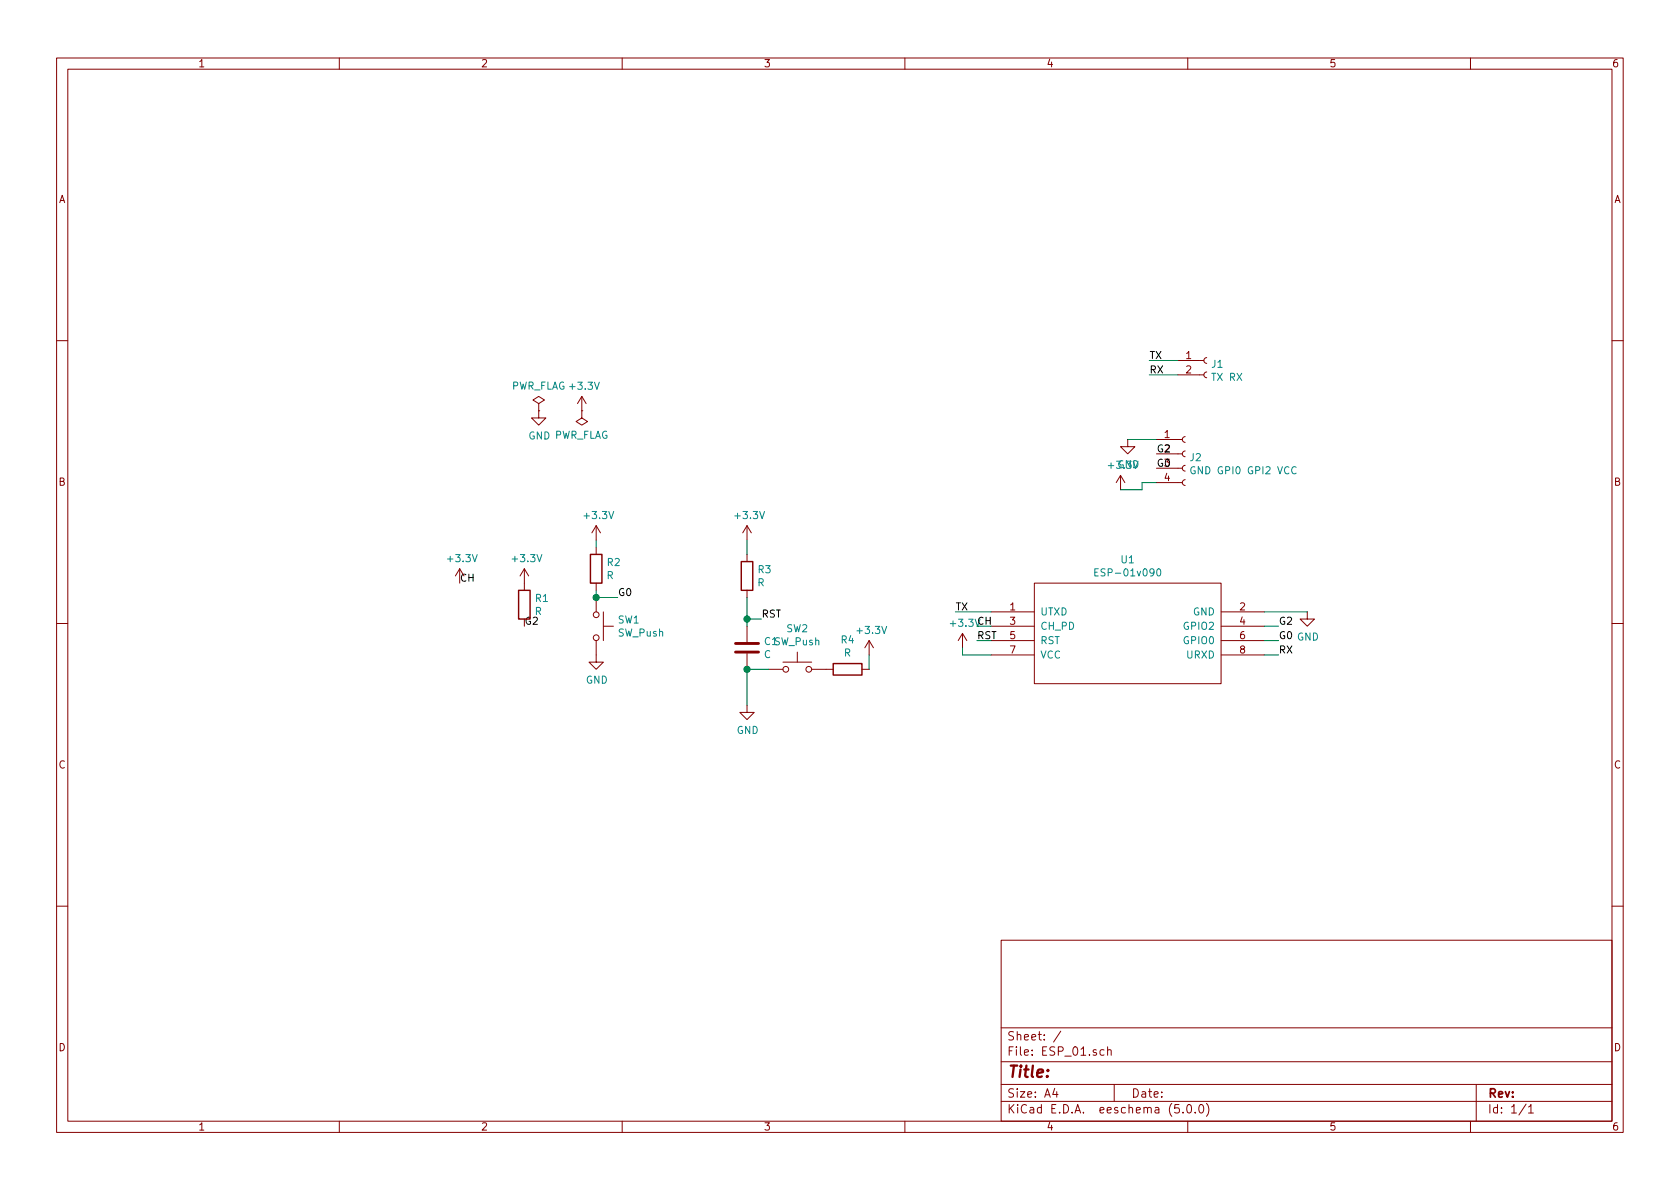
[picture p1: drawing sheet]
<svg xmlns="http://www.w3.org/2000/svg" width="297mm" height="210mm" viewBox="0 0 297 210" stroke-linecap="round" stroke-linejoin="round" font-family="sans-serif">
<g fill="none" stroke="#840000" stroke-width=".18">
<path d="M10 10.3h277v189.9h-277zM12 12.2h273v186.1h-273zM60 10.3v1.9M110 10.3v1.9M160 10.3v1.9M210 10.3v1.9M260 10.3v1.9M10 60.2h2M95.2 72.6v1.3h1.3l-1.3 1.3-1.2-1.3h1.2M95.2 71.4l1.1-.7-1.1-.6-1 .6 1 .7v1.2M95.2 72.6h.1M102.9 72.6v1.3l1 .6-1 .7-1-.7 1-.6"/>
<path d="M102.9 72.6h.1M102.9 70.1l-.8 1.3M102.9 70.1v2.5M102.9 70.1l.7 1.3M199.4 77.7v1.3h1.3l-1.3 1.3-1.3-1.3h1.3M204.5 77.7h4.5M208.3 66.3h4.6M208.3 63.7h4.6M209.5 79.8l-.3 .1-.2 .3 .1 .4 .4 .2M209.5 77.2l-.3 .1-.2 .3 .1 .4 .4 .2M213.4 65.8l-.3 .1-.2 .3 .1 .4 .4 .2M213.4 63.2l-.3 .1-.2 .4 .1 .4 .4 .2"/>
<path d="M285 60.2h2M105.4 93l-.8 1.2M105.4 93v2.5M105.4 96.8v1.2M105.4 93l.8 1.2M132.1 93v2.5M132.1 98v1.3M132.1 93l-.8 1.2M132.1 93l.7 1.2M198.1 84.1l-.7 1.2M198.1 84.1v2.5M198.1 84.1l.8 1.2"/>
<path d="M204.5 85.3h4.5M204.5 82.8h4.5M204.5 80.3h4.5M209.5 84.8l-.3 .1-.2 .4 .1 .3 .4 .2M209.5 82.3l-.3 .1-.2 .3 .1 .4 .4 .2M10 110.3h2M81.3 100.6l-.8 1.2M81.3 100.6v2.5M81.3 100.6l.7 1.2M92.7 100.6v3.8M92.7 100.6l-.8 1.2M92.7 100.6l.8 1.2"/>
<path d="M105.4 113.3v3.8h1.3l-1.3 1.3-1.3-1.3h1.3M105.4 103.1v1.3M105.4 105.7v2.5M106.7 110.7h1.8M106.7 108.2v5.1M132.1 104.4v1.3M132.1 110.7v2.8M132.1 115.6v2.8M135.9 118.4h2.5M138.4 117.1h5.1M141 115.3v1.8M143.5 118.4h3.8"/>
<path d="M152.4 118.4h1.3M153.7 113.3l-.8 1.2M153.7 113.3v2.5M153.7 113.3l.7 1.2M170.2 112l-.8 1.3M170.2 112v2.5M170.2 112l.7 1.3M175.3 108.2h7.6M175.3 110.7h7.6M175.3 113.3h7.6M175.3 115.8h7.6M182.9 103.1h33v17.8h-33z"/>
<path d="M215.9 108.2h7.6M215.9 110.7h7.6M215.9 113.3h7.6M215.9 115.8h7.6M231.1 108.2v1.3h1.3l-1.3 1.2-1.2-1.2h1.2M285 110.3h2M132.1 124.7v1.3h1.2l-1.2 1.2-1.3-1.2h1.3M10 160.2h2M177 166.3h108v32h-108zM285 160.2h2M60 198.3v1.9M110 198.3v1.9"/>
<path d="M160 198.3v1.9M177 194.8h108M177 191.8h108M177 187.8h108M177 181.8h108M186.5 192.5l-.4 1h1M186.8 193v1M187.6 182.3l-1.3 2M195.2 185.7l-.4-.1-.3 .3 .1 .6h.6M195.8 185.7l.3-.1 .3 .1 .1 .9M195.8 185.1v1.5M197 191.8v3"/>
<path d="M208.5 195.3h-.8v.7l.2-.1 .5 .1 .1 .2v.5l-.2 .1-.6-.1M209.2 196.7v.1M210 195.5l.3-.2a.94 .94 0 0 1 0 1.5 .82 .82 0 0 1-.3-1.3zM210 198.3v1.9M211.3 196.7v.1M212.2 195.4l.1-.1a.8 .8 0 0 1 .5 .8 .8 .8 0 0 1-.5 .7 1 1 0 0 1-.1-1.4zM213.3 195.1a1.71 1.71 0 0 1 0 2.3M260 198.3v1.9M261 191.8v6.5M269.8 195.2l-1.2 2M270.3 195.8l.4-.5v1.5M270.3 196.8h.8"/>
<circle cx="105.4" cy="108.7" r=".51"/>
<circle cx="105.4" cy="112.8" r=".51"/>
<circle cx="138.9" cy="118.4" r=".51"/>
<circle cx="143" cy="118.4" r=".51"/>
</g>
<path d="M196 82.3h.9M196.4 81.9v.9M211.3 82.6a.59 .59 0 0 0-.8 .6 .59 .59 0 0 0 .8 .5v-.4h-.2M229.2 82.6a.6 .6 0 0 0-.9 .5 .6 .6 0 0 0 .6 .7l.3-.1M193.6 101.2h.4M194.2 100.6h-.6v1.2h.6M204.6 100.7l.2-.1a.69 .69 0 0 1 .4 .6 .69 .69 0 0 1-.4 .6l-.2-.2-.1-.2z" fill="none" stroke="#008484" stroke-width=".18"/>
<g fill="none" stroke="#008400" stroke-width=".18">
<path d="M199.4 77.7h5.1M203.2 66.3h5.1M203.2 63.7h5.1M105.4 95.5v1.3M132.1 95.5v2.5M204.5 85.3h-2.6v1.3h-3.8M105.4 104.4v1.3h3.8M132.1 105.7v5M132.1 109.5h2.5M135.9 118.4h-3.8v6.3M153.7 115.8v2.6M168.9 108.2h6.4"/>
<path d="M170.2 114.5v1.3h5.1M223.5 115.8h2.6M223.5 108.2h7.6M223.5 113.3h2.6M223.5 110.7h2.6"/>
</g>
<path d="M104.4 98h2v5.1h-2zM131.1 99.3h2v5.1h-2zM91.7 104.4h2v5.1h-2zM147.3 117.3h5.1v2.1h-5.1z" fill="none" stroke="#840000" stroke-width=".25"/>
<path d="M130 115.3h4.1M130 113.8h4.1" fill="none" stroke="#840000" stroke-width=".51"/>
<g fill="#008400" stroke="#008400" stroke-width=".25">
<circle cx="132.1" cy="118.4" r=".51"/>
<circle cx="132.1" cy="109.5" r=".51"/>
<circle cx="105.4" cy="105.7" r=".51"/>
</g>
<path d="M205.5 78.7a.59 .59 0 0 0-.7 .6 .59 .59 0 0 0 .7 .6l.1-.5h-.3M205.5 81.3a.59 .59 0 0 0-.7 .5 .59 .59 0 0 0 .7 .6l.1-.5h-.3" fill="none" stroke="#000" stroke-width=".18"/>
<text font-size="2.8" fill="#840000" x="178" y="190.5">Title:</text>
<g font-size="2.1" fill="#840000">
<text x="178" y="184">Sheet: /</text>
<text x="178" y="186.7">File: ESP_01.sch</text>
<text x="178" y="196.9">KiCad E.D.A. eeschema (5.0.0)</text>
<text x="178" y="194.1">Size: A4</text>
<text x="200" y="194.1">Date:</text>
<text x="263" y="194.1">Rev:</text>
<text x="263" y="196.9">Id: 1/1</text>
</g>
<g font-size="1.8" fill="#840000">
<text x="35" y="11.9">1</text>
<text x="85" y="11.9">2</text>
<text x="135" y="11.9">3</text>
<text x="185" y="11.9">4</text>
<text x="235" y="11.9">5</text>
<text x="285" y="11.9">6</text>
<text x="10.4" y="35.9">A</text>
<text x="285.4" y="35.9">A</text>
<text x="209.7" y="63.5">1</text>
<text x="209.7" y="66">2</text>
<text x="205.9" y="77.5">1</text>
<text x="10.4" y="85.9">B</text>
<text x="205.9" y="85.1">4</text>
<text x="285.4" y="85.9">B</text>
<text x="178.6" y="107.9">1</text>
<text x="219.2" y="107.9">2</text>
<text x="92.7" y="110.5">G2</text>
<text x="178.6" y="110.5">3</text>
<text x="178.6" y="113">5</text>
<text x="219.2" y="110.5">4</text>
<text x="219.2" y="113">6</text>
<text x="178.6" y="115.6">7</text>
<text x="219.2" y="115.6">8</text>
<text x="10.4" y="135.9">C</text>
<text x="285.4" y="135.9">C</text>
<text x="10.4" y="185.9">D</text>
<text x="285.4" y="185.9">D</text>
<text x="35" y="199.9">1</text>
<text x="85" y="199.9">2</text>
<text x="135" y="199.9">3</text>
<text x="185" y="199.9">4</text>
<text x="235" y="199.9">5</text>
<text x="285" y="199.9">6</text>
</g>
<g font-size="1.8">
<text x="203.2" y="63.5">TX</text>
<text x="203.2" y="66">RX</text>
<text x="205.9" y="80">2</text>
<text x="205.9" y="82.5">3</text>
<text x="81.3" y="102.9">CH</text>
<text x="109.2" y="105.4">G0</text>
<text x="168.9" y="107.9">TX</text>
<text x="134.6" y="109.2">RST</text>
<text x="226.1" y="110.5">G2</text>
<text x="226.1" y="113">G0 GND</text>
<text x="226.1" y="115.6">RX</text>
</g>
<g font-size="1.8" fill="#008484">
<text x="214.3" y="65">J1</text>
<text x="90.3" y="68.9">PWR_FLAG +3.3V</text>
<text x="214.4" y="67.4">TX RX</text>
<text x="93.4" y="77.7">GND PWR_FLAG</text>
<text x="197.6" y="82.8">GND</text>
<text x="210.4" y="81.6">J2</text>
<text x="211.3" y="83.9">GND GPI0 GPI2 VCC</text>
<text x="103.5" y="91.8">+3.3V</text>
<text x="130.1" y="91.8">+3.3V</text>
<text x="79.3" y="99.4">+3.3V</text>
<text x="90.8" y="99.4">+3.3V</text>
<text x="107.4" y="100.1">R2</text>
<text x="134.1" y="101.4">R3</text>
<text x="194.4" y="101.9">ESP-01v090</text>
<text x="198.3" y="99.6">U1</text>
<text x="94.7" y="106.4">R1</text>
<text x="107.3" y="102.4">R</text>
<text x="133.9" y="103.7">R</text>
<text x="94.6" y="108.8">R</text>
<text x="109.3" y="110.3">SW1</text>
<text x="109.3" y="112.6">SW_Push</text>
<text x="139.1" y="111.8">SW2</text>
<text x="148.7" y="113.8">R4</text>
<text x="151.7" y="112.1">+3.3V</text>
<text x="183.9" y="108.8">UTXD</text>
<text x="183.9" y="111.4">CH_PD</text>
<text x="183.9" y="113.9">RST</text>
<text x="209.5" y="111.4">GPIO2</text>
<text x="209.5" y="113.9">GPIO0</text>
<text x="210.9" y="108.8">GND</text>
<text x="135.1" y="116.4">C</text>
<text x="135.2" y="114.1">C1SW_Push</text>
<text x="149.2" y="116.1">R</text>
<text x="183.9" y="116.5">VCC</text>
<text x="209.9" y="116.5">URXD</text>
<text x="103.6" y="120.9">GND</text>
<text x="130.3" y="129.8">GND</text>
</g>
<g font-size="1.8" fill="#008400">
<text x="168.2" y="110.8">+3.3VCH</text>
<text x="172.7" y="113">RST</text>
</g>
</svg>
